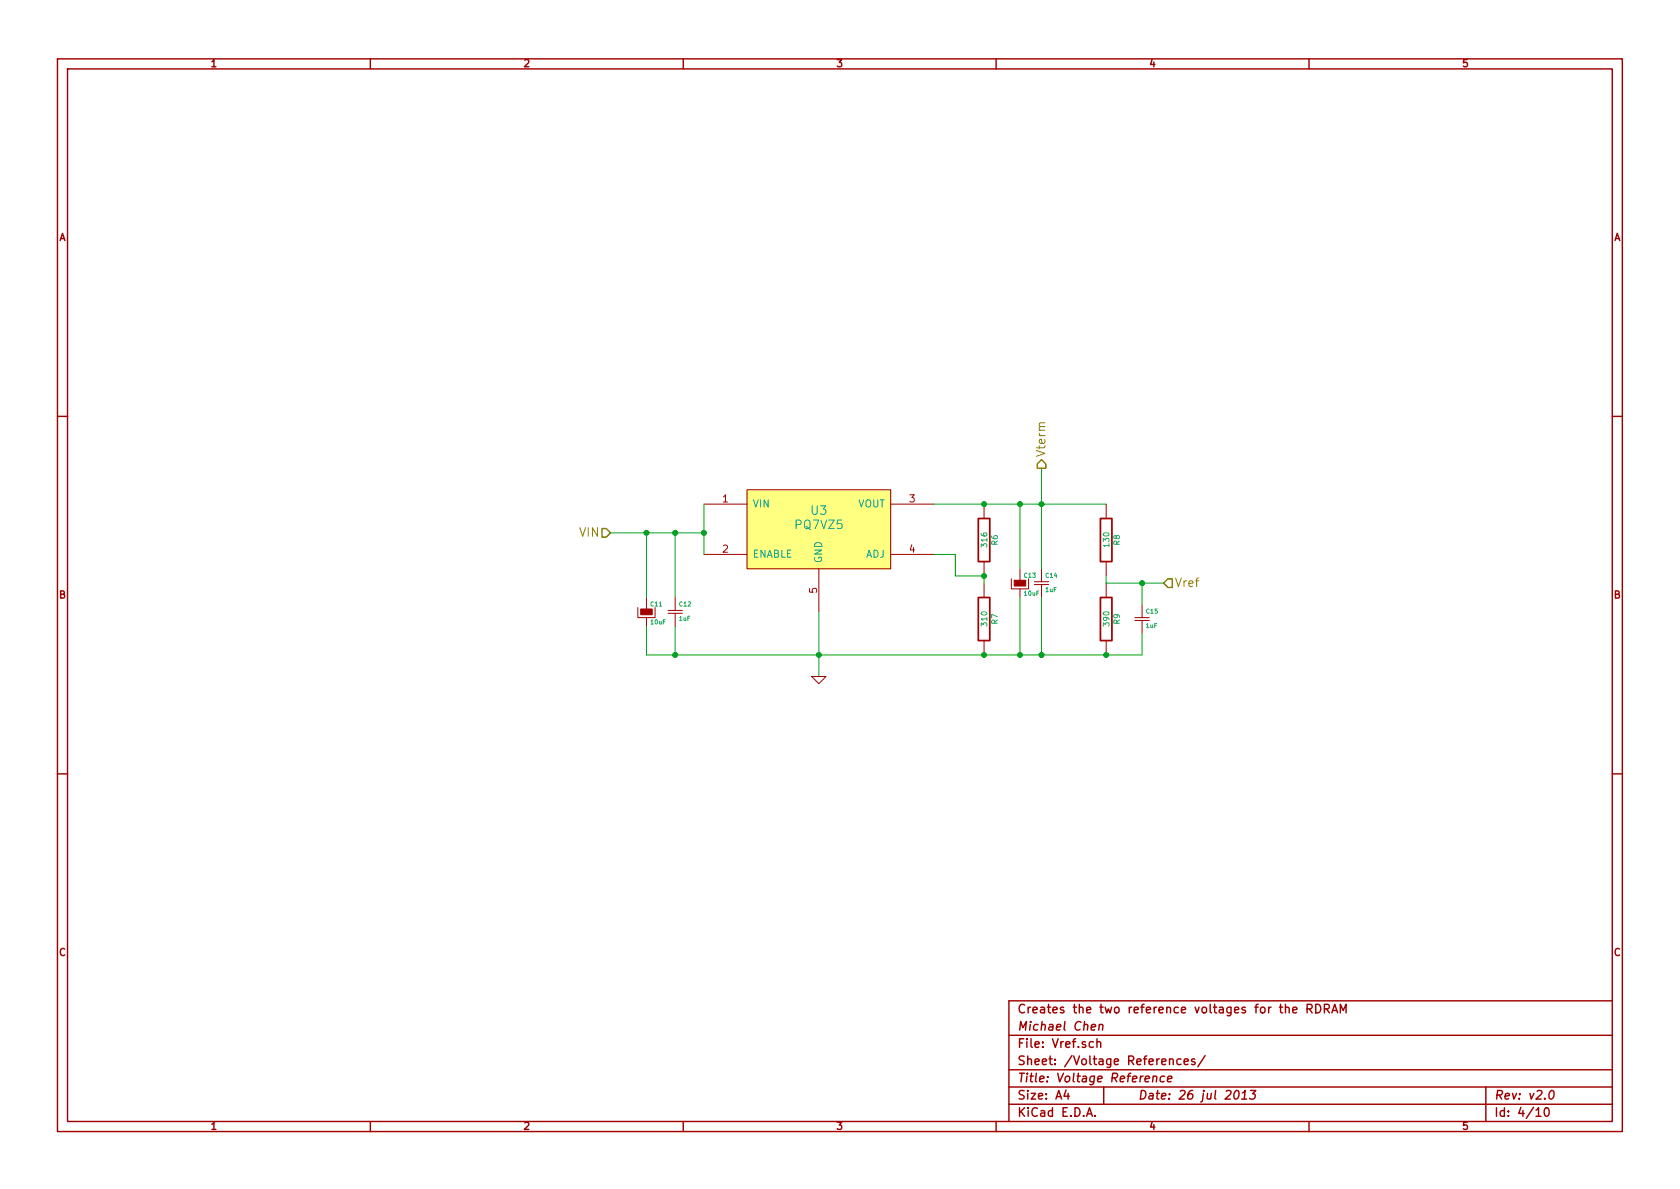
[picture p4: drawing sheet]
<svg xmlns="http://www.w3.org/2000/svg" width="297mm" height="210mm" viewBox="0 0 297 210" stroke-linecap="round" stroke-linejoin="round" font-family="sans-serif">
<g fill="none" stroke="#a00000" stroke-width=".25">
<path d="M10.2 10.4h276.6v189.7h-276.6zM11.9 12.2h273.2v186.1h-273.2zM65.5 10.4v1.8M120.8 10.4v1.8M176.1 10.4v1.8M231.4 10.4v1.8M10.2 73.6h1.7M285.1 73.6h1.7M10.2 136.8h1.7M285.1 136.8h1.7M228.6 178.6l.7-.1-.1-.3-.4-.1-.2 .2 .1 .7h.5M231.1 178.4l.8-.1 .1-.2-.1-.4-.2-.1h-.6v1.5"/>
<path d="M231.5 178.4l.5 .7M232.6 177.6a.77 .77 0 0 1 .9 .8 .77 .77 0 0 1-.9 .7zM234.2 178.4l.7-.1 .2-.2-.1-.4-.3-.1h-.5v1.5M234.5 178.4l.6 .7M235.5 179.1l.5-1.5 .5 1.5M235.6 178.7h.7M237 179.1v-1.5l.5 1.1 .5-1.1v1.5M285.1 177h-106.7v21.3M65.5 198.3v1.8M120.8 198.3v1.8M176.1 198.3v1.8M178.4 183.1h106.7"/>
<path d="M178.4 189.2h106.7M178.4 195.3h106.7M178.4 192.2h106.7M188.5 192.8l-.4 1h1M188.8 193.3v1.1M192.1 197.4l.5-1.5 .5 1.5M192.3 197h.7M192.9 181.7l.8-.2-.1-.3h-.5l-.2 .8 .2 .2 .4-.1M193.3 184.3a.48 .48 0 0 0-.6 0v.8l.2 .1 .4-.1M193.6 197.3v.1M194 184.3a.36 .36 0 0 1 .6 .1v.8M194 183.7v1.5"/>
<path d="M194.4 181.3l.2-.2 .3 .1v1M194.4 181.1l-.1 1.1M195.1 192.2v3.1M203.9 190.4l.2-.1 .4 .1-.1 .9M203.9 190.3l-.1 1M205.9 190.4l-.1-.1a.52 .52 0 0 0-.6 .3v.6l.2 .1 .4-.1M206.4 190.8l.8-.1-.1-.3h-.5l-.2 .7 .2 .2 .4-.1M206.8 187.4l.1-.1a.36 .36 0 0 1 .5 .2v.8M208.8 187.3a.48 .48 0 0 0-.6 .1v.7l.2 .2 .4-.1M209.4 187.8l.7-.2-.1-.3-.4-.1-.2 .3v.7h.6M211.3 187.3l-.4-.1-.2 .3v.2l.6 .1v.4h-.6M213.1 186.7l-1.3 1.9"/>
<path d="M218.4 193l.4-.2a.88 .88 0 0 1-.3 1.6l-.3-.3a1.19 1.19 0 0 1 .2-1.1zM219.5 194.4h.9M219.7 193.3l.5-.5-.2 1.6M221.1 192.8h.9l-.5 .6 .3 .1 .1 .2v.4l-.3 .3-.7-.2M231.4 198.3v1.8M262.7 192.2v6.1M271.6 196.3l.4-.4v1.5M271.6 197.4h.9M273.2 196l.2-.1a.86 .86 0 0 1 .5 .7 .86 .86 0 0 1-.4 .8 .81 .81 0 0 1-.3-1.4zM274.2 192.9l.3-.1a.88 .88 0 0 1-.3 1.6l-.3-.3a1.17 1.17 0 0 1 .3-1.2z"/>
</g>
<path d="M132.1 86.6h25.4v14h-25.4z" fill="#ffff80" stroke="#ffff80" stroke-width=".25"/>
<g fill="none" stroke="#a00000" stroke-width=".18">
<path d="M124.5 89.1h7.6M124.5 98h7.6M132.1 86.6h25.4v14h-25.4zM157.5 89.1h7.6M157.5 98h7.6M174 89.1v2.6M174 99.3v2.5M195.6 89.1v2.6M195.6 99.3v2.5M112.8 107.4v1.8h3v-1.8M114.3 105.7v2M114.3 109.2v1.5"/>
<path d="M118.1 108.5h2.5M118.1 107.9h2.5M119.4 105.7v2.2M119.4 108.5v2.2M143.5 119.6h2.5l-1.2 1.3zM144.8 100.6v7.6M174 103.1v2.6M174 113.3v2.5M178.8 102.4v1.7h3.1v-1.7M180.3 100.6v2M180.3 104.1v1.6M182.9 103.4h2.5"/>
<path d="M182.9 102.9h2.5M184.1 100.6v2.3M184.1 103.4v2.3M195.6 103.1v2.6M195.6 113.3v2.5M200.7 109.7h2.5M200.7 109.2h2.5M201.9 106.9v2.3M201.9 109.7v2.3"/>
</g>
<path d="M106.4 93.5h.8l.7 .7-.7 .8h-.8zM184.1 81.3l.8 .7v.8h-1.5v-.8zM206.5 102.4h.8v1.5h-.8l-.8-.8z" fill="none" stroke="#808000" stroke-width=".25"/>
<g fill="none" stroke="#00a000" stroke-width=".18">
<path d="M107.9 94.2h16.6M114.3 94.2v11.5M119.4 94.2v11.5M124.5 89.1v8.9M165.1 89.1h30.5M165.1 98h3.8v3.8h5.1v1.3M180.3 89.1v11.5M184.1 82.8v17.8M114.3 110.7v5.1h87.6v-3.8M119.4 110.7v5.1M144.8 108.2v11.4M180.3 105.7v10.1"/>
<path d="M184.1 105.7v10.1M195.6 101.8v1.3h10.1M201.9 103.1v3.8"/>
</g>
<g fill="#00a000" stroke="#00a000" stroke-width=".25">
<circle cx="124.5" cy="94.2" r=".41"/>
<circle cx="144.8" cy="115.8" r=".41"/>
<circle cx="119.4" cy="94.2" r=".41"/>
<circle cx="174" cy="101.8" r=".41"/>
<circle cx="174" cy="115.8" r=".41"/>
<circle cx="174" cy="89.1" r=".41"/>
<circle cx="184.1" cy="89.1" r=".41"/>
<circle cx="184.1" cy="115.8" r=".41"/>
<circle cx="195.6" cy="115.8" r=".41"/>
<circle cx="201.9" cy="103.1" r=".41"/>
<circle cx="114.3" cy="94.2" r=".41"/>
<circle cx="119.4" cy="115.8" r=".41"/>
<circle cx="180.3" cy="89.1" r=".41"/>
<circle cx="180.3" cy="115.8" r=".41"/>
</g>
<path d="M173 91.7h2v7.6h-2zM194.6 91.7h2v7.6h-2zM173 105.7h2v7.6h-2zM194.6 105.7h2v7.6h-2z" fill="none" stroke="#a00000" stroke-width=".3"/>
<g fill="#a00000" stroke="#a00000" stroke-width=".18">
<path d="M113.3 107.7h2v1h-2z"/>
<path d="M179.3 102.6h2.1v1h-2.1z"/>
</g>
<g font-size="2.1" fill="#808000">
<text x="184.9" y="80.8" transform="rotate(-90 184.9 80.8)">Vterm</text>
<text x="102.5" y="95">VIN</text>
<text x="207.7" y="103.9">Vref</text>
</g>
<g font-size="2.1" fill="#00a0a0">
<text x="140.7" y="93.6">PQ7VZ5</text>
<text x="143.4" y="91.1">U3</text>
</g>
<g font-size="2.1" fill="#a00000">
<text x="179.9" y="179.3">Creates the two reference voltages for the RDRAM</text>
<text x="179.9" y="185.4">File: Vref.sch</text>
<text x="179.9" y="182.3">Michael Chen</text>
<text x="179.9" y="191.5">Title: Voltage Reference</text>
<text x="179.9" y="188.4">Sheet: /Voltage References/</text>
<text x="179.9" y="197.6">KiCad E.D.A.</text>
<text x="179.9" y="194.5">Size: A4</text>
<text x="201.2" y="194.5">Date: 26 jul 2013</text>
<text x="264.2" y="194.5">Rev: v2.0</text>
<text x="264.2" y="197.6">Id: 4/10</text>
</g>
<g font-size="1.8" fill="#a00000">
<text x="37.3" y="11.9">1</text>
<text x="92.7" y="11.9">2</text>
<text x="148" y="11.9">3</text>
<text x="203.3" y="11.9">4</text>
<text x="258.6" y="11.9">5</text>
<text x="10.4" y="42.7">A</text>
<text x="285.3" y="42.7">A</text>
<text x="127.8" y="88.9">1</text>
<text x="160.8" y="88.9">3</text>
<text x="127.8" y="97.8">2</text>
<text x="160.8" y="97.8">4</text>
<text x="10.4" y="105.9">B</text>
<text x="144.5" y="104.9" transform="rotate(-90 144.5 104.9)">5</text>
<text x="285.3" y="105.9">B</text>
<text x="10.4" y="169.1">C</text>
<text x="285.3" y="169.1">C</text>
<text x="37.3" y="199.8">1</text>
<text x="92.7" y="199.8">2</text>
<text x="148" y="199.8">3</text>
<text x="203.3" y="199.8">4</text>
<text x="258.6" y="199.8">5</text>
</g>
<g font-size="1.8" fill="#00a0a0">
<text x="133.1" y="89.8">VIN</text>
<text x="151.6" y="89.8">VOUT</text>
<text x="133.1" y="98.7">ENABLE</text>
<text x="145.4" y="99.6" transform="rotate(-90 145.4 99.6)">GND</text>
<text x="152.9" y="98.7">ADJ</text>
</g>
<g font-size="1.4" fill="#00a0a0">
<text x="174.6" y="96.6" transform="rotate(-90 174.6 96.6)">316</text>
<text x="176.5" y="96.4" transform="rotate(-90 176.5 96.4)">R6</text>
<text x="196.2" y="96.6" transform="rotate(-90 196.2 96.6)">130</text>
<text x="198" y="96.4" transform="rotate(-90 198 96.4)">R8</text>
<text x="174.6" y="110.6" transform="rotate(-90 174.6 110.6)">310</text>
<text x="176.5" y="110.4" transform="rotate(-90 176.5 110.4)">R7</text>
<text x="196.2" y="110.6" transform="rotate(-90 196.2 110.6)">390</text>
<text x="198" y="110.4" transform="rotate(-90 198 110.4)">R9</text>
</g>
<g font-size="1.1" fill="#00a0a0">
<text x="115.1" y="107.3">C11</text>
<text x="120.2" y="107.3">C12</text>
<text x="181.1" y="102.2">C13</text>
<text x="181.1" y="105.4">10uF</text>
<text x="184.9" y="104.7">1uF</text>
<text x="184.9" y="102.2">C14</text>
<text x="115.1" y="110.4">10uF</text>
<text x="120.1" y="109.8">1uF</text>
<text x="202.7" y="111.1">1uF</text>
<text x="202.7" y="108.5">C15</text>
</g>
</svg>
